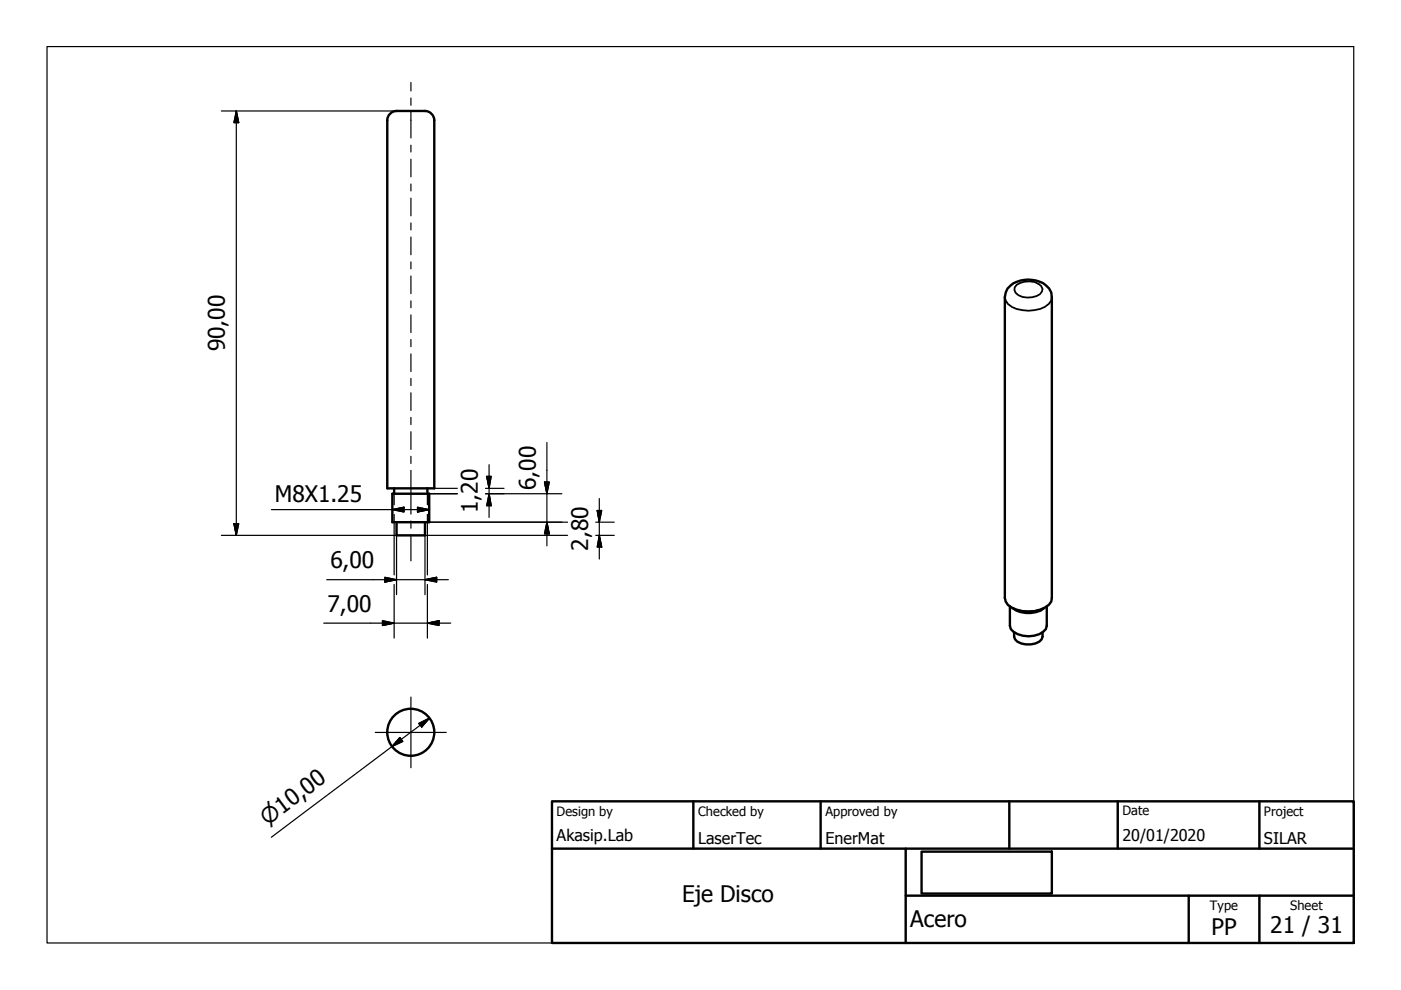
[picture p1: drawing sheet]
<svg xmlns="http://www.w3.org/2000/svg" width="297mm" height="210mm" viewBox="0 0 297 210" stroke-linecap="round" stroke-linejoin="round" font-family="sans-serif">
<!-- layer: Visible (ISO) -->
<g fill="none" stroke="#000" stroke-width=".51">
<path d="M82.1 25.5v78h10v-78M84.1 23.5h6M84.1 23.5a2 2 0 0 0-2 2M90.1 23.5a2 2 0 0 1 2 2M213 63v63.8a2.87 2.87 0 0 0 2.5 2.5 7.3 7.3 0 0 0 6.9-1.1l.5-.7 .1-.7v-63.8M83.2 104.7h7.8v6h-7.8zM83.6 103.5v1.2M84.1 110.7v2.8h6v-2.8M90.6 103.5v1.2M214.1 128.6v4.1a2.91 2.91 0 0 0 2.8 2.1 5.2 5.2 0 0 0 4.8-1.4l.2-.7v-4.1M214.7 128.9a5.9 5.9 0 0 0 6.7 0M215 134.1a1.86 1.86 0 0 0 1.5 2.3 4.3 4.3 0 0 0 4.4-.9l.1-.5v-.9"/>
<path d="M216.1 129.4a6.3 6.3 0 0 0 3.9 0"/>
<circle cx="87.1" cy="155.3" r="5"/>
</g>
<!-- layer: Visible Narrow (ISO) -->
<path d="M213 63a3 3 0 0 0 2.5 2.5 7.5 7.5 0 0 0 6.9-1.1l.5-.7 .1-.7M215.6 60.4a4.4 4.4 0 0 1 5.1 .2l.3 .6a2.11 2.11 0 0 1-2.2 1.8 3.7 3.7 0 0 1-3.5-.9l-.2-.6v-.6z" fill="none" stroke="#000" stroke-width=".38"/>
<path d="M213 63a4.2 4.2 0 0 1 4.2-3.7 5.3 5.3 0 0 1 5.7 2.7l.1 1" fill="none" stroke="#000" stroke-width=".51"/>
<!-- layer: Sketch Geometry (ISO) -->
<path d="M10 9.9h277v190h-277z" fill="none" stroke="#000" stroke-width=".25"/>
<!-- layer: Title (ISO) -->
<path d="M117 169.9h170v30h-170zM117 179.9h170M147 169.9v10M174 169.9v10M192 179.9v20M214 169.9v10M237 169.9v10M267 169.9v10M192 189.9h95M195.4 180.6h27.6v8.9h-27.6zM252 189.9v10M267 189.9v10" fill="none" stroke="#000" stroke-width=".51"/>
<!-- layer: Center Mark (ISO) -->
<path d="M79.6 155.3h15M87.1 147.8v15" fill="none" stroke="#000" stroke-width=".25"/>
<!-- layer: Centerline (ISO) -->
<g fill="none" stroke="#000" stroke-width=".25">
<path d="M87.1 17.5v1.8M87.1 20.8v1.5M87.1 23.8v5.4M87.1 30.8v1.4M87.1 33.8v3.7M87.1 39v1.5M87.1 42v3.8M87.1 47.3v1.4M87.1 50.3v3.7M87.1 55.5v1.5M87.1 58.5v3.8M87.1 63.8v1.4"/>
<path d="M87.1 66.8v3.7M87.1 72v1.5M87.1 75v3.8M87.1 80.2v1.6M87.1 83.3v3.7M87.1 88.5v1.5M87.1 91.5v3.8M87.1 96.7v1.6M87.1 99.7v9.3M87.1 110.5v1.5M87.1 113.4v5.5"/>
</g>
<!-- layer: Dimension (ISO) -->
<g fill="none" stroke="#000" stroke-width=".25">
<path d="M46.9 23.5h37.2M50.1 23.5l.5 2.5h-1zM50.1 23.5v90M103.7 98.5v11.2M116 93.8v21.9M46.9 113.5h37.2v12.6M49.6 111h1l-.5 2.5zM57.5 108h33.5M83.2 108l2.5-.5v1.1zM83.6 104.7v2.3M83.6 109.1v12.8M88.5 107.5l2.5 .5-2.5 .6z"/>
<path d="M90.6 104.7v2.3M90.6 109.1v12.8M91 104.7h6M91 110.7h29.3M92.1 103.5h4.9M102.9 103.5h4M102.9 104.7h16.2M103.2 101h.9l-.4 2.5zM103.7 104.7l.4 2.5h-.9zM115.4 102.2h1.1l-.5 2.5zM116 110.7l.5 2.5h-1.1zM120.3 113.5h-30.2v12.6"/>
<path d="M126.3 113.5h3.9M126.3 110.7h3.9M126.6 108.2h1l-.5 2.5zM127.1 113.5l.5 2.5h-1zM127.1 105.7v12.8M68.6 132.1h27M69.3 122.9h25.8M81.1 131.6l2.5 .5-2.5 .5zM81.6 122.4l2.5 .5-2.5 .5zM83.6 123.9v11.4M90.1 122.9l2.5-.5v1zM90.6 132.1l2.5-.5v1z"/>
<path d="M90.6 123.9v11.4M84.8 156.4l.6 .8-2.3 1.1zM88.8 153.4l2.3-1.2-1.7 1.9zM91.1 152.2l-33.6 25.3"/>
</g>
<g fill="#000" stroke="#000" stroke-width=".25">
<path d="M50.1 23.5l.5 2.5zM50.1 23.5l.5 2.5h-1zM49.6 111l.5 2.5zM49.6 111h1l-.5 2.5zM83.2 108l2.5-.5zM83.2 108l2.5-.5v1.1zM88.5 108.6l2.5-.6zM88.5 107.5l2.5 .5-2.5 .6zM103.2 101l.5 2.5zM103.2 101h.9l-.4 2.5zM103.7 104.7l.4 2.5zM103.7 104.7l.4 2.5h-.9z"/>
<path d="M115.4 102.2l.6 2.5zM115.4 102.2h1.1l-.5 2.5zM116 110.7l.5 2.5zM116 110.7l.5 2.5h-1.1zM126.6 108.2l.5 2.5zM126.6 108.2h1l-.5 2.5zM127.1 113.5l.5 2.5zM127.1 113.5l.5 2.5h-1zM81.1 132.6l2.5-.5zM81.1 131.6l2.5 .5-2.5 .5zM81.6 123.4l2.5-.5zM81.6 122.4l2.5 .5-2.5 .5z"/>
<path d="M90.1 122.9l2.5-.5zM90.1 122.9l2.5-.5v1zM90.6 132.1l2.5-.5zM90.6 132.1l2.5-.5v1zM84.8 156.4l-1.7 1.9zM84.8 156.4l.6 .8-2.3 1.1zM91.1 152.2l-1.7 1.9zM88.8 153.4l2.3-1.2-1.7 1.9z"/>
</g>
<g font-size="4.8">
<text x="47.7" y="74.5" transform="rotate(-90 47.7 74.5)">90,00</text>
<text x="58.3" y="106.5">M8X1.25</text>
<text x="113.6" y="103.9" transform="rotate(-90 113.6 103.9)">6,00</text>
<text x="101.3" y="108.7" transform="rotate(-90 101.3 108.7)">1,20</text>
<text x="124.7" y="116.7" transform="rotate(-90 124.7 116.7)">2,80</text>
<text x="70" y="120.5">6,00</text>
<text x="69.4" y="129.7">7,00</text>
<text x="144.7" y="191.2">Eje Disco</text>
<text x="193" y="196.6">Acero</text>
<text x="269.3" y="197.8">21 / 31</text>
<text x="256.9" y="198.2">PP</text>
</g>
<text font-size="4.6" x="56.7" y="175.1" transform="rotate(-37 56.7 175.1)">⌀10,00</text>
<g font-size="3.4">
<text x="118" y="178.2">Akasip.Lab</text>
<text x="148" y="178.9">LaserTec</text>
<text x="175" y="178.9">EnerMat</text>
<text x="238" y="178.3">20/01/2020</text>
<text x="268" y="178.9">SILAR</text>
</g>
<g font-size="2.7">
<text x="118" y="173">Design by</text>
<text x="148" y="173">Checked by</text>
<text x="175" y="173">Approved by</text>
<text x="238" y="172.9">Date</text>
<text x="268" y="172.9">Project</text>
<text x="256.5" y="192.9">Type</text>
<text x="273.6" y="193">Sheet</text>
</g>
</svg>
